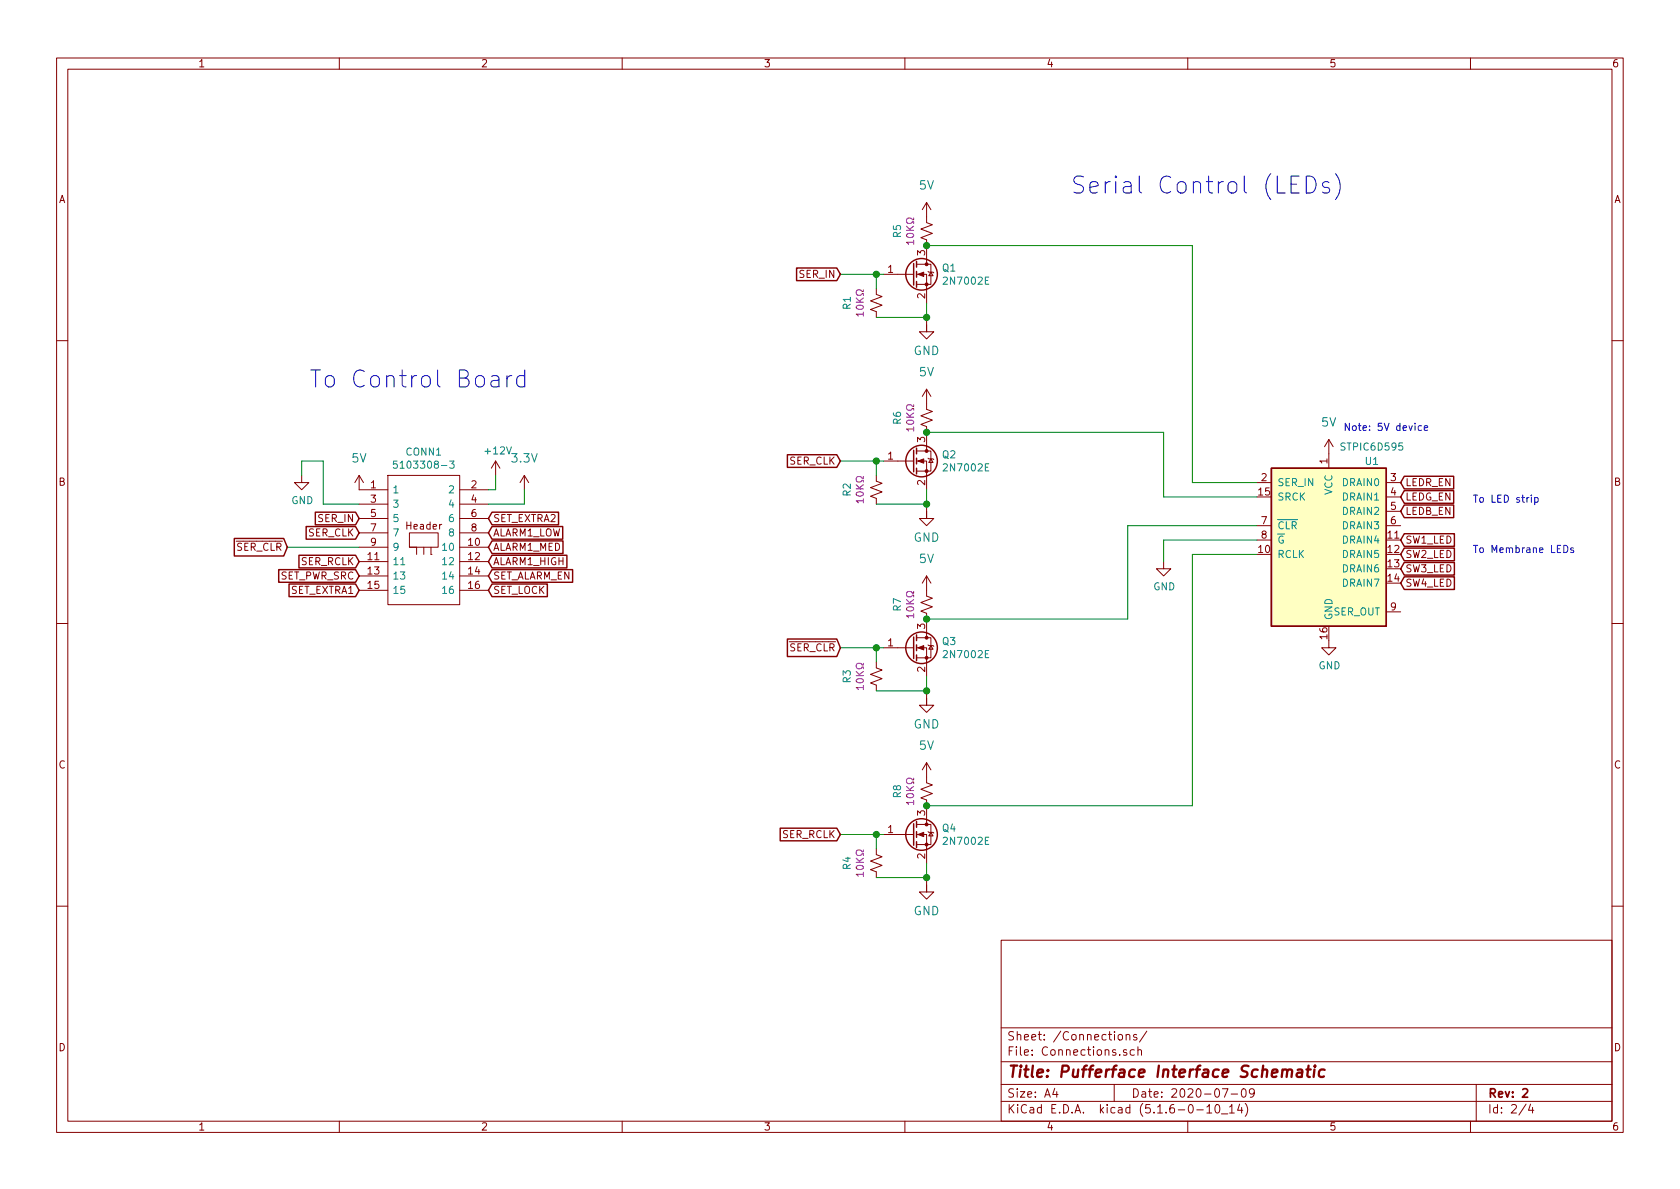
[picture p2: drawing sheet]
EESchema Schematic File Version 4
EELAYER 30 0
EELAYER END
$Descr A4 11693 8268
encoding utf-8
Sheet 2 4
Title "Pufferface Interface Schematic"
Date "2020-07-09"
Rev "2"
Comp ""
Comment1 ""
Comment2 ""
Comment3 ""
Comment4 ""
$EndDescr
$Comp
L Pufferfish:3.3V #SUPPLY?
U 1 1
P 3650 3400
AR Path="/5F0AC5EA" Ref="#SUPPLY?"  Part="1" 
AR Path="/5EE1053C/5F0AC5EA" Ref="#SUPPLY?"  Part="1" 
AR Path="/5EE81B75/5F0AC5EA" Ref="#SUPPLY?"  Part="1" 
AR Path="/5EE54DB7/5F0AC5EA" Ref="#SUPPLY?"  Part="1" 
AR Path="/5F073FC4/5F0AC5EA" Ref="#SUPPLY02"  Part="1" 
F 0 "#SUPPLY02" H 3650 3400 50  0001 C CNN
F 1 "3.3V" H 3650 3622 59  0000 C CNN
F 2 "" H 3650 3400 50  0001 C CNN
F 3 "" H 3650 3400 50  0001 C CNN
	1    3650 3400
	1    0    0    -1  
$EndComp
$Comp
L power:GND #PWR01
U 1 1
P 2100 3300
F 0 "#PWR01" H 2100 3050 50  0001 C CNN
F 1 "GND" H 2105 3127 50  0000 C CNN
F 2 "" H 2100 3300 50  0001 C CNN
F 3 "" H 2100 3300 50  0001 C CNN
	1    2100 3300
	1    0    0    -1  
$EndComp
Text GLabel 5850 1900 0    50   Input ~ 0
SER_IN
Text GLabel 5850 3200 0    50   Input ~ 0
SER_CLK
Text GLabel 5850 5800 0    50   Input ~ 0
SER_RCLK
Text GLabel 3400 3900 2    50   Input ~ 0
ALARM1_HIGH
Text GLabel 3400 3800 2    50   Input ~ 0
ALARM1_MED
Text GLabel 3400 4100 2    50   Input ~ 0
SET_LOCK
Text GLabel 3400 4000 2    50   Input ~ 0
SET_ALARM_EN
Text GLabel 2500 4000 0    50   Input ~ 0
SET_PWR_SRC
Text GLabel 2500 4100 0    50   Input ~ 0
SET_EXTRA1
Text GLabel 3400 3700 2    50   Input ~ 0
ALARM1_LOW
Wire Wire Line
	3650 3400 3650 3500
Wire Wire Line
	2500 3500 2250 3500
Wire Wire Line
	2250 3500 2250 3200
Wire Wire Line
	2250 3200 2100 3200
Wire Wire Line
	2100 3200 2100 3300
Text Notes 2150 2700 0    118  ~ 0
To Control Board
Wire Wire Line
	3650 3500 3400 3500
Text GLabel 3400 3600 2    50   Input ~ 0
SET_EXTRA2
Wire Wire Line
	3450 3400 3400 3400
Wire Wire Line
	3450 3300 3450 3400
$Comp
L power:+12V #PWR02
U 1 1
P 3450 3300
F 0 "#PWR02" H 3450 3150 50  0001 C CNN
F 1 "+12V" H 3465 3473 50  0000 C CNN
F 2 "" H 3450 3300 50  0001 C CNN
F 3 "" H 3450 3300 50  0001 C CNN
	1    3450 3300
	1    0    0    -1  
$EndComp
$Comp
L Controller_Library:5103308-3 CONN1
U 1 1
P 2500 3400
F 0 "CONN1" H 2950 3665 50  0000 C CNN
F 1 "5103308-3" H 2950 3574 50  0000 C CNN
F 2 "Pufferfish:SHDR16W66P254_2X8" H 3800 3400 50  0001 L CNN
F 3 "http://componentsearchengine.com/Datasheets/1/5103308-3.pdf" H 3800 3300 50  0001 L CNN
F 4 "HEADER, STRT 16WAY" H 3800 3200 50  0001 L CNN "Description"
F 5 "9.982" H 3800 3100 50  0001 L CNN "Height"
F 6 "571-5103308-3" H 3800 3000 50  0001 L CNN "Mouser Part Number"
F 7 "https://www.mouser.co.uk/ProductDetail/TE-Connectivity/5103308-3?qs=84A%2FDAdkstKEP4rFsvD2pQ%3D%3D" H 3800 2900 50  0001 L CNN "Mouser Price/Stock"
F 8 "TE Connectivity" H 3800 2800 50  0001 L CNN "Manufacturer_Name"
F 9 "5103308-3" H 3800 2700 50  0001 L CNN "Manufacturer_Part_Number"
	1    2500 3400
	1    0    0    -1  
$EndComp
$Comp
L Pufferfish:5V #SUPPLY01
U 1 1
P 2500 3400
F 0 "#SUPPLY01" H 2500 3400 50  0001 C CNN
F 1 "5V" H 2500 3622 59  0000 C CNN
F 2 "" H 2500 3400 50  0001 C CNN
F 3 "" H 2500 3400 50  0001 C CNN
	1    2500 3400
	1    0    0    -1  
$EndComp
$Comp
L power:GND #PWR03
U 1 1
P 8100 3900
F 0 "#PWR03" H 8100 3650 50  0001 C CNN
F 1 "GND" H 8105 3727 50  0000 C CNN
F 2 "" H 8100 3900 50  0001 C CNN
F 3 "" H 8100 3900 50  0001 C CNN
	1    8100 3900
	1    0    0    -1  
$EndComp
Wire Wire Line
	8750 3750 8100 3750
Wire Wire Line
	8100 3750 8100 3900
$Comp
L Pufferfish:5V #SUPPLY07
U 1 1
P 9250 3150
F 0 "#SUPPLY07" H 9250 3150 50  0001 C CNN
F 1 "5V" H 9250 3372 59  0000 C CNN
F 2 "" H 9250 3150 50  0001 C CNN
F 3 "" H 9250 3150 50  0001 C CNN
	1    9250 3150
	1    0    0    -1  
$EndComp
Text GLabel 5850 4500 0    50   Input ~ 0
~SER_CLR
Text GLabel 2500 3600 0    50   Input ~ 0
SER_IN
Text GLabel 2500 3700 0    50   Input ~ 0
SER_CLK
Text GLabel 2000 3800 0    50   Input ~ 0
~SER_CLR
Text GLabel 2500 3900 0    50   Input ~ 0
SER_RCLK
Wire Wire Line
	2000 3800 2500 3800
Text GLabel 9750 4050 2    50   Input ~ 0
SW4_LED
Text GLabel 9750 3950 2    50   Input ~ 0
SW3_LED
Text GLabel 9750 3850 2    50   Input ~ 0
SW2_LED
Text GLabel 9750 3750 2    50   Input ~ 0
SW1_LED
Text GLabel 9750 3350 2    50   Input ~ 0
LEDR_EN
Text GLabel 9750 3450 2    50   Input ~ 0
LEDG_EN
Text GLabel 9750 3550 2    50   Input ~ 0
LEDB_EN
Text Notes 9350 3000 0    50   ~ 0
Note: 5V device
Wire Wire Line
	6100 1900 6100 2000
Wire Wire Line
	6100 1900 6150 1900
$Comp
L Transistor_FET:2N7002E Q?
U 1 1
P 6350 1900
AR Path="/5F073FE9/5F0DB616" Ref="Q?"  Part="1" 
AR Path="/5F073FC4/5F0DB616" Ref="Q1"  Part="1" 
F 0 "Q1" H 6554 1946 50  0000 L CNN
F 1 "2N7002E" H 6554 1855 50  0000 L CNN
F 2 "Package_TO_SOT_SMD:SOT-23" H 6550 1825 50  0001 L CIN
F 3 "http://www.diodes.com/assets/Datasheets/ds30376.pdf" H 6350 1900 50  0001 L CNN
	1    6350 1900
	1    0    0    -1  
$EndComp
$Comp
L Pufferfish:RES_SMD_0805 R?
U 1 1
P 6100 2100
AR Path="/5F0DB61F" Ref="R?"  Part="1" 
AR Path="/5EE41C08/5F0DB61F" Ref="R?"  Part="1" 
AR Path="/5F073FE9/5F0DB61F" Ref="R?"  Part="1" 
AR Path="/5F073FC4/5F0DB61F" Ref="R1"  Part="1" 
F 0 "R1" V 5895 2100 50  0000 C CNN
F 1 "RES_SMD_0805" H 6180 1910 50  0001 L CNN
F 2 "Pufferfish:RES_SMD_0805" H 6300 1700 50  0001 C CNN
F 3 "~" H 6100 2100 50  0001 C CNN
F 4 "?%" H 6250 2000 50  0001 C CNN "Tolerance"
F 5 "10KΩ" V 5986 2100 50  0000 C CNN "Resistance"
	1    6100 2100
	1    0    0    -1  
$EndComp
$Comp
L Pufferfish:GND #GND?
U 1 1
P 6450 2300
AR Path="/5F0DB625" Ref="#GND?"  Part="1" 
AR Path="/5EE41C08/5F0DB625" Ref="#GND?"  Part="1" 
AR Path="/5F073FE9/5F0DB625" Ref="#GND?"  Part="1" 
AR Path="/5F073FC4/5F0DB625" Ref="#GND01"  Part="1" 
F 0 "#GND01" H 6450 2300 50  0001 C CNN
F 1 "GND" H 6450 2170 59  0000 C CNN
F 2 "" H 6450 2300 50  0001 C CNN
F 3 "" H 6450 2300 50  0001 C CNN
	1    6450 2300
	1    0    0    -1  
$EndComp
Wire Wire Line
	6100 2200 6450 2200
Wire Wire Line
	6450 2100 6450 2200
$Comp
L Pufferfish:RES_SMD_0805 R?
U 1 1
P 6450 1600
AR Path="/5F0DDABE" Ref="R?"  Part="1" 
AR Path="/5EE41C08/5F0DDABE" Ref="R?"  Part="1" 
AR Path="/5F073FE9/5F0DDABE" Ref="R?"  Part="1" 
AR Path="/5F073FC4/5F0DDABE" Ref="R5"  Part="1" 
F 0 "R5" V 6245 1600 50  0000 C CNN
F 1 "RES_SMD_0805" H 6530 1410 50  0001 L CNN
F 2 "Pufferfish:RES_SMD_0805" H 6650 1200 50  0001 C CNN
F 3 "~" H 6450 1600 50  0001 C CNN
F 4 "?%" H 6600 1500 50  0001 C CNN "Tolerance"
F 5 "10KΩ" V 6336 1600 50  0000 C CNN "Resistance"
	1    6450 1600
	1    0    0    -1  
$EndComp
$Comp
L Pufferfish:5V #SUPPLY03
U 1 1
P 6450 1500
F 0 "#SUPPLY03" H 6450 1500 50  0001 C CNN
F 1 "5V" H 6450 1722 59  0000 C CNN
F 2 "" H 6450 1500 50  0001 C CNN
F 3 "" H 6450 1500 50  0001 C CNN
	1    6450 1500
	1    0    0    -1  
$EndComp
Wire Wire Line
	5850 1900 6100 1900
Connection ~ 6100 1900
Connection ~ 6450 2200
Wire Wire Line
	6100 3200 6100 3300
Wire Wire Line
	6100 3200 6150 3200
$Comp
L Transistor_FET:2N7002E Q?
U 1 1
P 6350 3200
AR Path="/5F073FE9/5F119AA1" Ref="Q?"  Part="1" 
AR Path="/5F073FC4/5F119AA1" Ref="Q2"  Part="1" 
F 0 "Q2" H 6554 3246 50  0000 L CNN
F 1 "2N7002E" H 6554 3155 50  0000 L CNN
F 2 "Package_TO_SOT_SMD:SOT-23" H 6550 3125 50  0001 L CIN
F 3 "http://www.diodes.com/assets/Datasheets/ds30376.pdf" H 6350 3200 50  0001 L CNN
	1    6350 3200
	1    0    0    -1  
$EndComp
$Comp
L Pufferfish:RES_SMD_0805 R?
U 1 1
P 6100 3400
AR Path="/5F119AAD" Ref="R?"  Part="1" 
AR Path="/5EE41C08/5F119AAD" Ref="R?"  Part="1" 
AR Path="/5F073FE9/5F119AAD" Ref="R?"  Part="1" 
AR Path="/5F073FC4/5F119AAD" Ref="R2"  Part="1" 
F 0 "R2" V 5895 3400 50  0000 C CNN
F 1 "RES_SMD_0805" H 6180 3210 50  0001 L CNN
F 2 "Pufferfish:RES_SMD_0805" H 6300 3000 50  0001 C CNN
F 3 "~" H 6100 3400 50  0001 C CNN
F 4 "?%" H 6250 3300 50  0001 C CNN "Tolerance"
F 5 "10KΩ" V 5986 3400 50  0000 C CNN "Resistance"
	1    6100 3400
	1    0    0    -1  
$EndComp
$Comp
L Pufferfish:GND #GND?
U 1 1
P 6450 3600
AR Path="/5F119AB7" Ref="#GND?"  Part="1" 
AR Path="/5EE41C08/5F119AB7" Ref="#GND?"  Part="1" 
AR Path="/5F073FE9/5F119AB7" Ref="#GND?"  Part="1" 
AR Path="/5F073FC4/5F119AB7" Ref="#GND02"  Part="1" 
F 0 "#GND02" H 6450 3600 50  0001 C CNN
F 1 "GND" H 6450 3470 59  0000 C CNN
F 2 "" H 6450 3600 50  0001 C CNN
F 3 "" H 6450 3600 50  0001 C CNN
	1    6450 3600
	1    0    0    -1  
$EndComp
Wire Wire Line
	6100 3500 6450 3500
Wire Wire Line
	6450 3400 6450 3500
$Comp
L Pufferfish:RES_SMD_0805 R?
U 1 1
P 6450 2900
AR Path="/5F119AC5" Ref="R?"  Part="1" 
AR Path="/5EE41C08/5F119AC5" Ref="R?"  Part="1" 
AR Path="/5F073FE9/5F119AC5" Ref="R?"  Part="1" 
AR Path="/5F073FC4/5F119AC5" Ref="R6"  Part="1" 
F 0 "R6" V 6245 2900 50  0000 C CNN
F 1 "RES_SMD_0805" H 6530 2710 50  0001 L CNN
F 2 "Pufferfish:RES_SMD_0805" H 6650 2500 50  0001 C CNN
F 3 "~" H 6450 2900 50  0001 C CNN
F 4 "?%" H 6600 2800 50  0001 C CNN "Tolerance"
F 5 "10KΩ" V 6336 2900 50  0000 C CNN "Resistance"
	1    6450 2900
	1    0    0    -1  
$EndComp
$Comp
L Pufferfish:5V #SUPPLY04
U 1 1
P 6450 2800
F 0 "#SUPPLY04" H 6450 2800 50  0001 C CNN
F 1 "5V" H 6450 3022 59  0000 C CNN
F 2 "" H 6450 2800 50  0001 C CNN
F 3 "" H 6450 2800 50  0001 C CNN
	1    6450 2800
	1    0    0    -1  
$EndComp
Wire Wire Line
	5850 3200 6100 3200
Connection ~ 6100 3200
Connection ~ 6450 3500
Wire Wire Line
	6100 4500 6100 4600
Wire Wire Line
	6100 4500 6150 4500
$Comp
L Transistor_FET:2N7002E Q?
U 1 1
P 6350 4500
AR Path="/5F073FE9/5F11ED37" Ref="Q?"  Part="1" 
AR Path="/5F073FC4/5F11ED37" Ref="Q3"  Part="1" 
F 0 "Q3" H 6554 4546 50  0000 L CNN
F 1 "2N7002E" H 6554 4455 50  0000 L CNN
F 2 "Package_TO_SOT_SMD:SOT-23" H 6550 4425 50  0001 L CIN
F 3 "http://www.diodes.com/assets/Datasheets/ds30376.pdf" H 6350 4500 50  0001 L CNN
	1    6350 4500
	1    0    0    -1  
$EndComp
$Comp
L Pufferfish:RES_SMD_0805 R?
U 1 1
P 6100 4700
AR Path="/5F11ED43" Ref="R?"  Part="1" 
AR Path="/5EE41C08/5F11ED43" Ref="R?"  Part="1" 
AR Path="/5F073FE9/5F11ED43" Ref="R?"  Part="1" 
AR Path="/5F073FC4/5F11ED43" Ref="R3"  Part="1" 
F 0 "R3" V 5895 4700 50  0000 C CNN
F 1 "RES_SMD_0805" H 6180 4510 50  0001 L CNN
F 2 "Pufferfish:RES_SMD_0805" H 6300 4300 50  0001 C CNN
F 3 "~" H 6100 4700 50  0001 C CNN
F 4 "?%" H 6250 4600 50  0001 C CNN "Tolerance"
F 5 "10KΩ" V 5986 4700 50  0000 C CNN "Resistance"
	1    6100 4700
	1    0    0    -1  
$EndComp
$Comp
L Pufferfish:GND #GND?
U 1 1
P 6450 4900
AR Path="/5F11ED4D" Ref="#GND?"  Part="1" 
AR Path="/5EE41C08/5F11ED4D" Ref="#GND?"  Part="1" 
AR Path="/5F073FE9/5F11ED4D" Ref="#GND?"  Part="1" 
AR Path="/5F073FC4/5F11ED4D" Ref="#GND03"  Part="1" 
F 0 "#GND03" H 6450 4900 50  0001 C CNN
F 1 "GND" H 6450 4770 59  0000 C CNN
F 2 "" H 6450 4900 50  0001 C CNN
F 3 "" H 6450 4900 50  0001 C CNN
	1    6450 4900
	1    0    0    -1  
$EndComp
Wire Wire Line
	6100 4800 6450 4800
Wire Wire Line
	6450 4700 6450 4800
$Comp
L Pufferfish:RES_SMD_0805 R?
U 1 1
P 6450 4200
AR Path="/5F11ED5B" Ref="R?"  Part="1" 
AR Path="/5EE41C08/5F11ED5B" Ref="R?"  Part="1" 
AR Path="/5F073FE9/5F11ED5B" Ref="R?"  Part="1" 
AR Path="/5F073FC4/5F11ED5B" Ref="R7"  Part="1" 
F 0 "R7" V 6245 4200 50  0000 C CNN
F 1 "RES_SMD_0805" H 6530 4010 50  0001 L CNN
F 2 "Pufferfish:RES_SMD_0805" H 6650 3800 50  0001 C CNN
F 3 "~" H 6450 4200 50  0001 C CNN
F 4 "?%" H 6600 4100 50  0001 C CNN "Tolerance"
F 5 "10KΩ" V 6336 4200 50  0000 C CNN "Resistance"
	1    6450 4200
	1    0    0    -1  
$EndComp
$Comp
L Pufferfish:5V #SUPPLY05
U 1 1
P 6450 4100
F 0 "#SUPPLY05" H 6450 4100 50  0001 C CNN
F 1 "5V" H 6450 4322 59  0000 C CNN
F 2 "" H 6450 4100 50  0001 C CNN
F 3 "" H 6450 4100 50  0001 C CNN
	1    6450 4100
	1    0    0    -1  
$EndComp
Wire Wire Line
	5850 4500 6100 4500
Connection ~ 6100 4500
Connection ~ 6450 4800
Wire Wire Line
	6100 5800 6100 5900
Wire Wire Line
	6100 5800 6150 5800
$Comp
L Transistor_FET:2N7002E Q?
U 1 1
P 6350 5800
AR Path="/5F073FE9/5F11ED75" Ref="Q?"  Part="1" 
AR Path="/5F073FC4/5F11ED75" Ref="Q4"  Part="1" 
F 0 "Q4" H 6554 5846 50  0000 L CNN
F 1 "2N7002E" H 6554 5755 50  0000 L CNN
F 2 "Package_TO_SOT_SMD:SOT-23" H 6550 5725 50  0001 L CIN
F 3 "http://www.diodes.com/assets/Datasheets/ds30376.pdf" H 6350 5800 50  0001 L CNN
	1    6350 5800
	1    0    0    -1  
$EndComp
$Comp
L Pufferfish:RES_SMD_0805 R?
U 1 1
P 6100 6000
AR Path="/5F11ED81" Ref="R?"  Part="1" 
AR Path="/5EE41C08/5F11ED81" Ref="R?"  Part="1" 
AR Path="/5F073FE9/5F11ED81" Ref="R?"  Part="1" 
AR Path="/5F073FC4/5F11ED81" Ref="R4"  Part="1" 
F 0 "R4" V 5895 6000 50  0000 C CNN
F 1 "RES_SMD_0805" H 6180 5810 50  0001 L CNN
F 2 "Pufferfish:RES_SMD_0805" H 6300 5600 50  0001 C CNN
F 3 "~" H 6100 6000 50  0001 C CNN
F 4 "?%" H 6250 5900 50  0001 C CNN "Tolerance"
F 5 "10KΩ" V 5986 6000 50  0000 C CNN "Resistance"
	1    6100 6000
	1    0    0    -1  
$EndComp
$Comp
L Pufferfish:GND #GND?
U 1 1
P 6450 6200
AR Path="/5F11ED8B" Ref="#GND?"  Part="1" 
AR Path="/5EE41C08/5F11ED8B" Ref="#GND?"  Part="1" 
AR Path="/5F073FE9/5F11ED8B" Ref="#GND?"  Part="1" 
AR Path="/5F073FC4/5F11ED8B" Ref="#GND04"  Part="1" 
F 0 "#GND04" H 6450 6200 50  0001 C CNN
F 1 "GND" H 6450 6070 59  0000 C CNN
F 2 "" H 6450 6200 50  0001 C CNN
F 3 "" H 6450 6200 50  0001 C CNN
	1    6450 6200
	1    0    0    -1  
$EndComp
Wire Wire Line
	6100 6100 6450 6100
Wire Wire Line
	6450 6000 6450 6100
$Comp
L Pufferfish:RES_SMD_0805 R?
U 1 1
P 6450 5500
AR Path="/5F11ED99" Ref="R?"  Part="1" 
AR Path="/5EE41C08/5F11ED99" Ref="R?"  Part="1" 
AR Path="/5F073FE9/5F11ED99" Ref="R?"  Part="1" 
AR Path="/5F073FC4/5F11ED99" Ref="R8"  Part="1" 
F 0 "R8" V 6245 5500 50  0000 C CNN
F 1 "RES_SMD_0805" H 6530 5310 50  0001 L CNN
F 2 "Pufferfish:RES_SMD_0805" H 6650 5100 50  0001 C CNN
F 3 "~" H 6450 5500 50  0001 C CNN
F 4 "?%" H 6600 5400 50  0001 C CNN "Tolerance"
F 5 "10KΩ" V 6336 5500 50  0000 C CNN "Resistance"
	1    6450 5500
	1    0    0    -1  
$EndComp
$Comp
L Pufferfish:5V #SUPPLY06
U 1 1
P 6450 5400
F 0 "#SUPPLY06" H 6450 5400 50  0001 C CNN
F 1 "5V" H 6450 5622 59  0000 C CNN
F 2 "" H 6450 5400 50  0001 C CNN
F 3 "" H 6450 5400 50  0001 C CNN
	1    6450 5400
	1    0    0    -1  
$EndComp
Wire Wire Line
	5850 5800 6100 5800
Connection ~ 6100 5800
Connection ~ 6450 6100
Wire Wire Line
	6450 1700 8300 1700
Wire Wire Line
	8300 1700 8300 3350
Wire Wire Line
	8300 3350 8750 3350
Connection ~ 6450 1700
Wire Wire Line
	6450 3000 8100 3000
Wire Wire Line
	8100 3000 8100 3450
Wire Wire Line
	8100 3450 8750 3450
Connection ~ 6450 3000
Wire Wire Line
	6450 4300 7850 4300
Wire Wire Line
	7850 4300 7850 3650
Wire Wire Line
	7850 3650 8750 3650
Connection ~ 6450 4300
Wire Wire Line
	6450 5600 8300 5600
Wire Wire Line
	8300 5600 8300 3850
Wire Wire Line
	8300 3850 8750 3850
Connection ~ 6450 5600
Text Notes 7450 1350 0    118  ~ 0
Serial Control (LEDs)
Text Notes 10250 3500 0    50   ~ 0
To LED strip
Text Notes 10250 3850 0    50   ~ 0
To Membrane LEDs
$Comp
L power:GND #PWR04
U 1 1
P 9250 4450
F 0 "#PWR04" H 9250 4200 50  0001 C CNN
F 1 "GND" H 9255 4277 50  0000 C CNN
F 2 "" H 9250 4450 50  0001 C CNN
F 3 "" H 9250 4450 50  0001 C CNN
	1    9250 4450
	1    0    0    -1  
$EndComp
$Comp
L Pufferfish:STPIC6D595 U1
U 1 1
P 9250 3750
F 0 "U1" H 9550 4300 50  0000 C CNN
F 1 "STPIC6D595" H 9550 4400 50  0000 C CNN
F 2 "Package_SO:SO-16_5.3x10.2mm_P1.27mm" H 9350 3050 50  0001 C CNN
F 3 "https://www.st.com/content/ccc/resource/technical/document/datasheet/e5/1c/d3/4a/66/f5/41/dc/CD00163738.pdf/files/CD00163738.pdf/jcr:content/translations/en.CD00163738.pdf" H 9350 3050 50  0001 C CNN
	1    9250 3750
	1    0    0    -1  
$EndComp
$EndSCHEMATC
